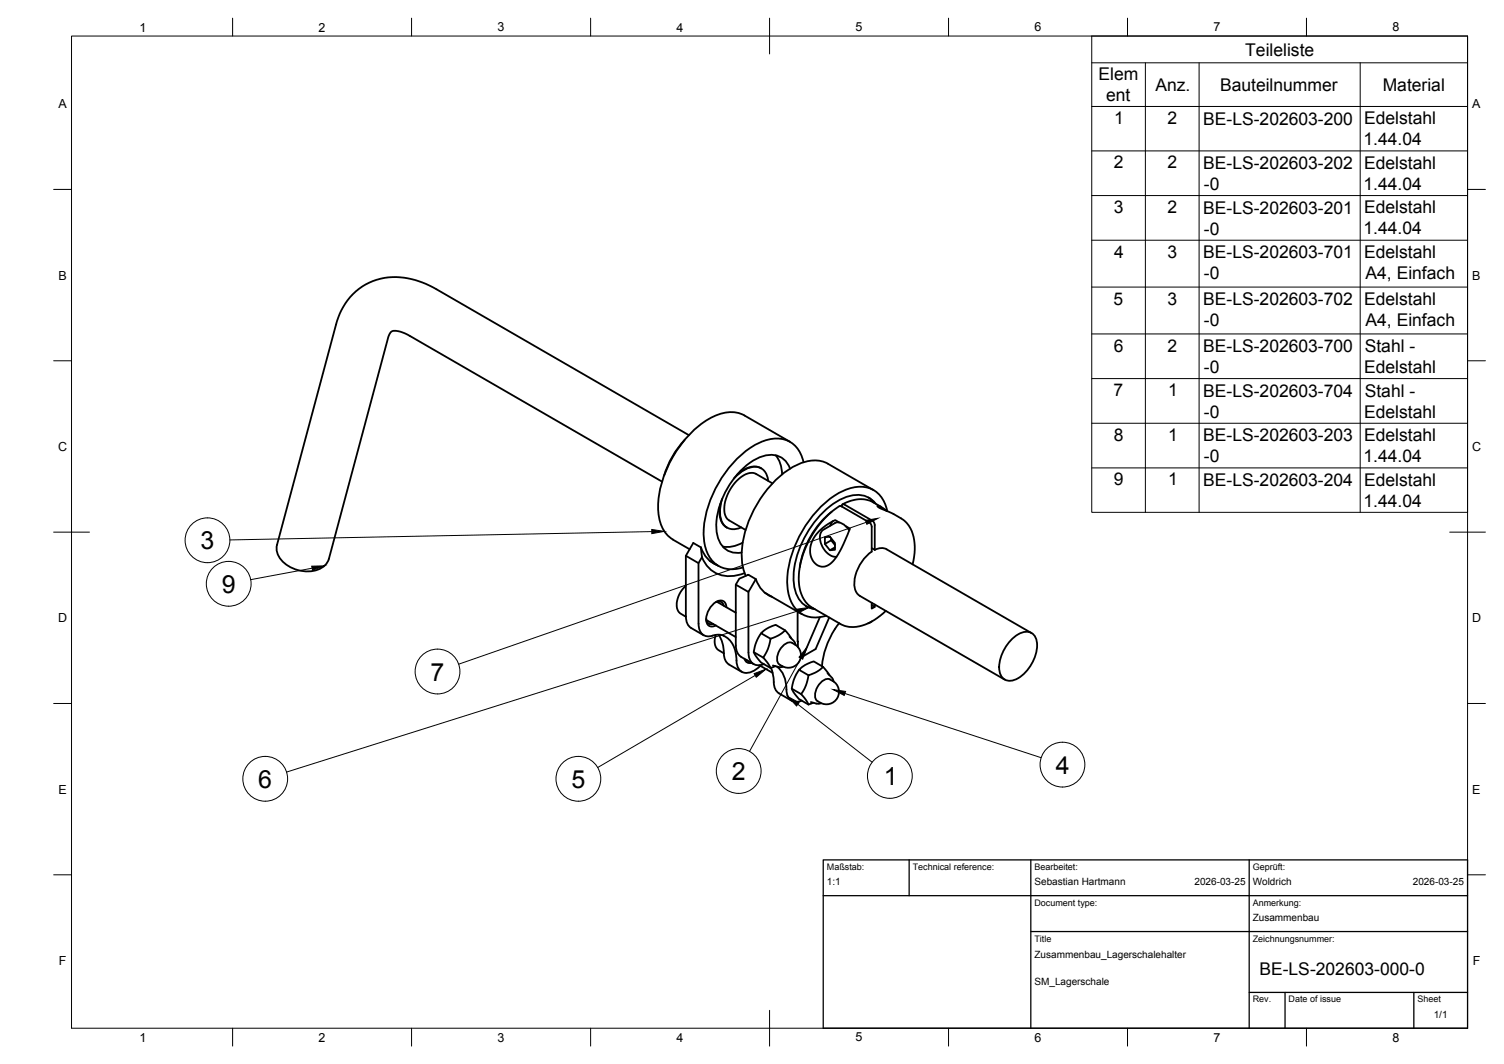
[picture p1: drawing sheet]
<svg xmlns="http://www.w3.org/2000/svg" width="420mm" height="297mm" viewBox="0 0 420 297" stroke-linecap="round" stroke-linejoin="round" font-family="sans-serif">
<!-- layer: Visible -->
<g fill="none" stroke="#000" stroke-width=".51">
<path d="M191.3 122.8a25.3 25.3 0 0 0-5.8 10M192.4 121.5l-70.5-40.7a20.3 20.3 0 0 0-18.8-1.9 17.4 17.4 0 0 0-9.2 11.7l-16.5 61.5a5.8 5.8 0 0 0 3.8 6.3 8.8 8.8 0 0 0 9.4-.4l1-1.3 .3-.7 16.5-61.5a1.99 1.99 0 0 1 2-2.1l1.4 .2 2.2 .9 71 41M201.8 139.2a7.7 7.7 0 0 0 .6 7.5 3.9 3.9 0 0 0 4.7 .5M205 133.6a7.7 7.7 0 0 1 6.8-3.2 3.9 3.9 0 0 1 2.8 3.8M212.6 130.8a4.6 4.6 0 0 0-5.1 .5l-1.5 1.2M215.8 134.9l-4.6-2.6a4.1 4.1 0 0 0-4.5 1.1 11.3 11.3 0 0 0-4.2 10.3l.9 1.4 4.9 2.8M216.7 127.1a8.4 8.4 0 0 1 1.8 5.3M220.7 123.3l-12.7-7.3a10 10 0 0 0-10 1 31.2 31.2 0 0 0-14.2 24.5 10 10 0 0 0 4.2 9.1l4.7 2.7M220.7 130.8a5.6 5.6 0 0 0-7.6-3.4 21.1 21.1 0 0 0-11.7 12.8 14.9 14.9 0 0 0-.2 11.3 5.4 5.4 0 0 0 6 2.8M224.5 129.1a7.7 7.7 0 0 0-10.8-6.1 27.4 27.4 0 0 0-14.6 15 22.7 22.7 0 0 0-1.9 15.4 7.6 7.6 0 0 0 10.3 5M242.6 138.9l1.7 1.5M244 136.8l-12.7-7.3a9.6 9.6 0 0 0-9.3 .6 30.8 30.8 0 0 0-14.8 25.8 12.9 12.9 0 0 0 1.2 4.9"/>
<path d="M191.6 155.2l3.5 2M195.8 152.8a7.7 7.7 0 0 0 4.5 4.9M196.1 155.5a8.2 8.2 0 0 0 10.6 4.9l1.3-.4M196.1 155.5l-.3-2.7-2.1-1.2-2.1 3.6v16.9M196.1 155.5l-1 1.7v16.9a3 3 0 0 0 1.3 3.1 3 3 0 0 0 3.2 .1l1.6-.1 1 .3M198.3 156.6l2.4 1.4M201.2 140.7a6.1 6.1 0 0 0 1.8 6.5l.1 .1M207.5 151.5a8.4 8.4 0 0 1-5.6 1.1M230.4 150l1.4-.2 1.5 1.8v1.9l-1.5 .1-1.4-1.7zM232.2 150.3v.5l-1.8 1.1M232.2 150.8l1.1 1.4M232.4 142.8a24.7 24.7 0 0 0-9 15.5"/>
<path d="M232.7 145.5l-.8 1.3M233.3 152.8l-1.5 .8M234.5 145.9l-1.2-.7a11.3 11.3 0 0 0-6.9 7.4 4.3 4.3 0 0 0 3.6 5.6 7.1 7.1 0 0 0 4.7-4.5l2.7-6.1-1.1-.7M235.2 141.4a.48 .48 0 0 1 .1-.5 .48 .48 0 0 1 .6 0l8.2 4.8 .3 .9v6.9M235.2 141.1l-.3 .2M235.4 140.8a8.7 8.7 0 0 1 8.5-.6l2.2 1.3M237.3 148.1a3.7 3.7 0 0 0-4-2.1l-3.2 1.9a3.5 3.5 0 0 0-.4 4.6 4.6 4.6 0 0 0 4 2.9M243.5 153l.9 .5M244.4 153.5l1.8-.5 1.5 .3 40.5 23.4M244.6 140.6a6.7 6.7 0 0 0-7.8-2 24 24 0 0 0-12.9 13.1 19.8 19.8 0 0 0-1.6 13.7 6.5 6.5 0 0 0 5.3 4.6M247.8 142.7l-2-1.4a.39 .39 0 0 0-.3-.2 .39 .39 0 0 0-.4 .2 11.4 11.4 0 0 0 4.1 2l2.9 1.6a8.6 8.6 0 0 1 3.4 7.6v2l-.5 3.1M247.9 142.7a7.7 7.7 0 0 0-10.7-6.3 26.7 26.7 0 0 0-13.9 13.3 25.3 25.3 0 0 0-3.1 15.8 7.7 7.7 0 0 0 10.6 6.4"/>
<path d="M191.6 163.5a6.2 6.2 0 0 0-2.1 7.2l2.1 1.5M191.6 172.1l.2 1.4a2.86 2.86 0 0 0 1.3 1.8l3.5 2.1M197.3 172.7a1.41 1.41 0 0 0 1.9 1.5M197.3 173.1l8.2 4.7M199.9 177.3a3.6 3.6 0 0 0 1 4.3l1.3 .8 .2 1.3a2.87 2.87 0 0 0 1.3 1.8M199.9 168.1a1.41 1.41 0 0 1 2.3 1M200.3 168l5.2 3.1M200.7 177.2a9 9 0 0 1 1.5 5.2M202.1 177.5a7 7 0 0 1 3.7 6.9 2.97 2.97 0 0 0 1.3 3.1 2.97 2.97 0 0 0 3.3-.1l2-1.5M202.9 169.5a1.72 1.72 0 0 0-.9-1.7 1.72 1.72 0 0 0-1.9 .2 5.6 5.6 0 0 0-2.6 6.1 1.63 1.63 0 0 0 2.5 .5M205.5 163.2v17M206.5 161.6l2.5-1.1 2.2 1.2-2.1 3.6-3.6-2.1z"/>
<path d="M209.1 165.3v16.9a2.95 2.95 0 0 0 1.1 3 2.95 2.95 0 0 0 3.2 .2M211.2 161.7a7.7 7.7 0 0 0 4.5 4.9M212.6 176.8a10.5 10.5 0 0 0-2 5.4l2 2.8 2.6 1.5M213.7 165.5l10.3 6M219.3 176l-2.6-1.6a8.8 8.8 0 0 0-4.1 2.4l2.6 1.5M220.6 177.7l1.3 1.4 .4 1M221.1 178.3l-1.8-2.3a9.1 9.1 0 0 1-4.1 2.3 11.2 11.2 0 0 1-2 5.3l1.3 1.6 .7 1.3 1.4-.5M222.8 179l.1 1.6M222.8 170.8l.1 8.3M225.1 169.2l2.2 .7M229 172.3l-4.7 10.9 3.6-2 3.7-8.8M234.4 174a23.1 23.1 0 0 0-4.8 12"/>
<path d="M243.5 168.3v1.6l.9-.5v-.6M243.5 168.9l.9 .5M243.6 173.5l-1.1 .5M247.5 170.5a13.5 13.5 0 0 1-10.2 4.5l-2.2-.6-8.2-4.7a9.6 9.6 0 0 1-3.7-9.4 25.8 25.8 0 0 1 11.6-19.1l8.4 5 .3 .9v6.9a11.4 11.4 0 0 0-4.7 10.2 3.2 3.2 0 0 0 1.4 2.1l40.5 23.4M282.9 178.2a4.9 4.9 0 0 1 5.3-1.5 4.6 4.6 0 0 1 1.3 5.3 10.9 10.9 0 0 1-6.8 8 3.1 3.1 0 0 1-3.6-3.7 11.8 11.8 0 0 1 3.8-8.1zM203.7 185.5l3.5 2.1M205.6 180.1l.1 1.4a2.86 2.86 0 0 0 1.3 1.8M207 183.4l3.5 2M208 183.9a1.52 1.52 0 0 0 2 1.2M208.4 184.1l.5 .3M210.6 182.1l2.6 1.5M212.1 185.7l3.8 2.2"/>
<path d="M215.4 186.4a15.1 15.1 0 0 1 .9 5.4 2.87 2.87 0 0 0 1.3 1.7M215.9 185.8l1.8 .5 1.1-.2M217 186.1a8.6 8.6 0 0 1 2.8 7.3 2.8 2.8 0 0 0 4.2 2.2M217.6 193.6l3.5 2M217.8 185.6a2.68 2.68 0 0 1-.4-3.4l.4-.7a3.2 3.2 0 0 1 3.5-2 3.6 3.6 0 0 1 2 5.2 3.6 3.6 0 0 1-5.5 .9M221.2 192.3l2.6 1.5M223.2 187a9 9 0 0 0-1.9 5.6l1.9 2.6 2.6 1.5M223.8 182.9l.5 .3M226.5 196l1.8 .5 1.1-.2M229.9 186.2l-2.6-1.6a8.8 8.8 0 0 0-4.1 2.4l2.6 1.5M231.2 187.9a3.8 3.8 0 0 1 1.6 2l.1 .4M231.7 188.5l-1.8-2.3a8.8 8.8 0 0 1-4.1 2.3 11.2 11.2 0 0 1-2 5.3l1.3 1.6 .7 1.3 1.4-.5"/>
<path d="M231.9 189.7l.7 .4M231.9 189.7a2.68 2.68 0 0 0-3 1.3l-.5 .7a3.2 3.2 0 0 0 0 4.1l.7 .4M232.6 190.1a3.5 3.5 0 0 1 1.3 4.8 3.5 3.5 0 0 1-4.8 1.3"/>
</g>
<!-- layer: BORDER -->
<g fill="none" stroke="#000" stroke-width=".28">
<path d="M20 10.1h390v276.9h-390zM65 5.1v5M115 5.1v5M165 5.1v5M215 5.1v10M265 5.1v5M315 5.1v5M365 5.1v5M15 52.9h5M410 52.9h5M15 100.7h5M410 100.7h5"/>
<path d="M15 148.6h10M405 148.6h10M15 196.4h5M410 196.4h5M15 244.2h5M410 244.2h5M65 287v5M115 287v5M165 287v5M215 282.1v9.9M265 287v5M315 287v5"/>
<path d="M365 287v5"/>
</g>
<!-- layer: TITLEBLOCK -->
<path d="M230 240.1h180v46.9h-180zM230 250h180M254 240.1v9.9M288 240.1v46.9M349 240.1v46.9M288 260.1h122M349 277.1h61M359 277.1v9.9M395 277.1v9.9" fill="none" stroke="#000" stroke-width=".36"/>
<!-- layer: Parts Lists -->
<g fill="none" stroke="#000" stroke-width=".28">
<path d="M305 10.1h105v132.9h-105zM305 17.5h105M320 17.5v125.5M335 17.5v125.5M380 17.5v125.5M305 29.7h105M305 42.1h105M305 54.6h105M305 67.1h105M305 80.1h105M305 93.2h105M305 105.7h105"/>
<path d="M305 118.2h105M305 130.6h105"/>
</g>
<!-- layer: Balloons -->
<g fill="none" stroke="#000" stroke-width=".28">
<circle cx="58" cy="150.8" r="6.3"/>
<circle cx="63.9" cy="163" r="6.3"/>
<circle cx="122.2" cy="187.5" r="6.3"/>
<circle cx="74.1" cy="217.4" r="6.3"/>
<circle cx="161.6" cy="217.4" r="6.3"/>
<circle cx="206.4" cy="215.2" r="6.3"/>
<circle cx="248.6" cy="216.6" r="6.3"/>
<circle cx="296.8" cy="213.5" r="6.3"/>
</g>
<!-- layer: 0 -->
<path d="M87.1 158.1l3.5-.1-3.3 1.2zM182.1 147.8l3.5 .5-3.5 .7zM241.8 145.3l3.5-.6-3.1 1.7zM222.5 170.1l3.5-.5-3.1 1.6zM210.7 188.1l3.3-1.3-2.7 2.3zM220.1 194.5l3.1 1.7-.7 .9zM225.4 180.7l-1.2 3.3-1-.5zM232.7 192.5l3.5 .5-.4 1.1z" fill="#000" stroke="#000" stroke-width=".28"/>
<path d="M87.2 158.6l-17.2 3.2M182.1 148.4l-117.9 2.3M242 145.8l-113.9 39.6M222.7 170.6l-142.7 44.9M211 188.6l-44 25.7M222.9 196.6l20.7 16.2M223.7 183.8l-14.3 26M236 193.6l54.9 17.9" fill="none" stroke="#000" stroke-width=".28"/>
<g font-size="7">
<text x="56" y="153.3">3</text>
<text x="62" y="165.4">9</text>
<text x="120.3" y="190">7</text>
<text x="295" y="216">4</text>
<text x="72.2" y="219.9">6</text>
<text x="159.6" y="219.9">5</text>
<text x="204.5" y="217.8">2</text>
<text x="246.9" y="219.1">1</text>
</g>
<g font-size="4.9">
<text x="347.9" y="15.5">Teileliste</text>
<text x="306.9" y="22.4">Elem</text>
<text x="309" y="28.3">ent</text>
<text x="322.8" y="25.4">Anz.</text>
<text x="340.8" y="25.3">Bauteilnummer</text>
<text x="386.3" y="25.3">Material</text>
<text x="311.3" y="34.6">1</text>
<text x="326.2" y="34.6">2</text>
<text x="336.1" y="34.8">BE-LS-202603-200</text>
<text x="381.1" y="34.7">Edelstahl</text>
<text x="380.9" y="40.6">1.44.04</text>
<text x="311.2" y="47">2</text>
<text x="326.2" y="47">2</text>
<text x="336.1" y="47.2">BE-LS-202603-202</text>
<text x="381.1" y="47.1">Edelstahl</text>
<text x="336.3" y="53">-0</text>
<text x="380.9" y="53">1.44.04</text>
<text x="311.1" y="59.5">3</text>
<text x="326.2" y="59.5">2</text>
<text x="336.1" y="59.7">BE-LS-202603-201</text>
<text x="381.1" y="59.6">Edelstahl</text>
<text x="336.3" y="65.5">-0</text>
<text x="380.9" y="65.4">1.44.04</text>
<text x="311.2" y="72">4</text>
<text x="326.1" y="72">3</text>
<text x="336.1" y="72.1">BE-LS-202603-701</text>
<text x="336.3" y="78">-0</text>
<text x="381.1" y="72.1">Edelstahl</text>
<text x="381.5" y="77.9">A4, Einfach</text>
<text x="311.1" y="85">5</text>
<text x="326.1" y="85.1">3</text>
<text x="336.1" y="85.2">BE-LS-202603-702</text>
<text x="381.1" y="85.1">Edelstahl</text>
<text x="336.3" y="91">-0</text>
<text x="381.5" y="91">A4, Einfach</text>
<text x="311.1" y="98.1">6</text>
<text x="326.2" y="98.1">2</text>
<text x="336.1" y="98.3">BE-LS-202603-700</text>
<text x="381.3" y="98.3">Stahl -</text>
<text x="336.3" y="104.1">-0</text>
<text x="381.1" y="104.1">Edelstahl</text>
<text x="311.1" y="110.6">7</text>
<text x="326.3" y="110.6">1</text>
<text x="336.1" y="110.8">BE-LS-202603-704</text>
<text x="381.3" y="110.8">Stahl -</text>
<text x="336.3" y="116.6">-0</text>
<text x="381.1" y="116.6">Edelstahl</text>
<text x="311.1" y="123.1">8</text>
<text x="326.3" y="123.1">1</text>
<text x="336.1" y="123.2">BE-LS-202603-203</text>
<text x="381.1" y="123.2">Edelstahl</text>
<text x="336.3" y="129.1">-0</text>
<text x="380.9" y="129">1.44.04</text>
<text x="311.1" y="135.5">9</text>
<text x="326.3" y="135.5">1</text>
<text x="336.1" y="135.7">BE-LS-202603-204</text>
<text x="381.1" y="135.6">Edelstahl</text>
<text x="380.9" y="141.5">1.44.04</text>
<text x="351.8" y="272.3">BE-LS-202603-000-0</text>
</g>
<g font-size="3.5">
<text x="39" y="8.8">1</text>
<text x="89" y="8.8">2</text>
<text x="139" y="8.8">3</text>
<text x="189" y="8.8">4</text>
<text x="239" y="8.8">5</text>
<text x="289" y="8.8">6</text>
<text x="339" y="8.8">7</text>
<text x="389" y="8.8">8</text>
<text x="16.3" y="30.2">A</text>
<text x="411.3" y="30.2">A</text>
<text x="16.3" y="78">B</text>
<text x="411.3" y="78">B</text>
<text x="16.2" y="125.9">C</text>
<text x="411.2" y="125.9">C</text>
<text x="16.2" y="173.7">D</text>
<text x="411.2" y="173.7">D</text>
<text x="16.3" y="221.6">E</text>
<text x="411.3" y="221.6">E</text>
<text x="16.4" y="269.4">F</text>
<text x="411.4" y="269.4">F</text>
<text x="39" y="290.8">1</text>
<text x="89" y="290.8">2</text>
<text x="139" y="290.8">3</text>
<text x="189" y="290.8">4</text>
<text x="239" y="290.8">5</text>
<text x="289" y="290.8">6</text>
<text x="339" y="290.8">7</text>
<text x="389" y="290.8">8</text>
</g>
<g font-size="2.8">
<text x="231" y="247">1:1</text>
<text x="289" y="247">Sebastian Hartmann</text>
<text x="333.7" y="247">2026-03-25</text>
<text x="350" y="247">Woldrich</text>
<text x="394.7" y="247">2026-03-25</text>
<text x="350" y="257.1">Zusammenbau</text>
<text x="289" y="267.6">Zusammenbau_Lagerschalehalter</text>
<text x="289" y="275">SM_Lagerschale</text>
<text x="400.5" y="284.2">1/1</text>
</g>
<g font-size="2.5">
<text x="231" y="242.9">Maßstab:</text>
<text x="255" y="242.9">Technical reference:</text>
<text x="289" y="242.9">Bearbeitet:</text>
<text x="350" y="242.9">Geprüft:</text>
<text x="289" y="252.8">Document type:</text>
<text x="350" y="252.8">Anmerkung:</text>
<text x="289" y="262.9">Title</text>
<text x="350" y="262.9">Zeichnungsnummer:</text>
<text x="350" y="279.9">Rev.</text>
<text x="360" y="279.9">Date of issue</text>
<text x="396" y="279.9">Sheet</text>
</g>
</svg>
